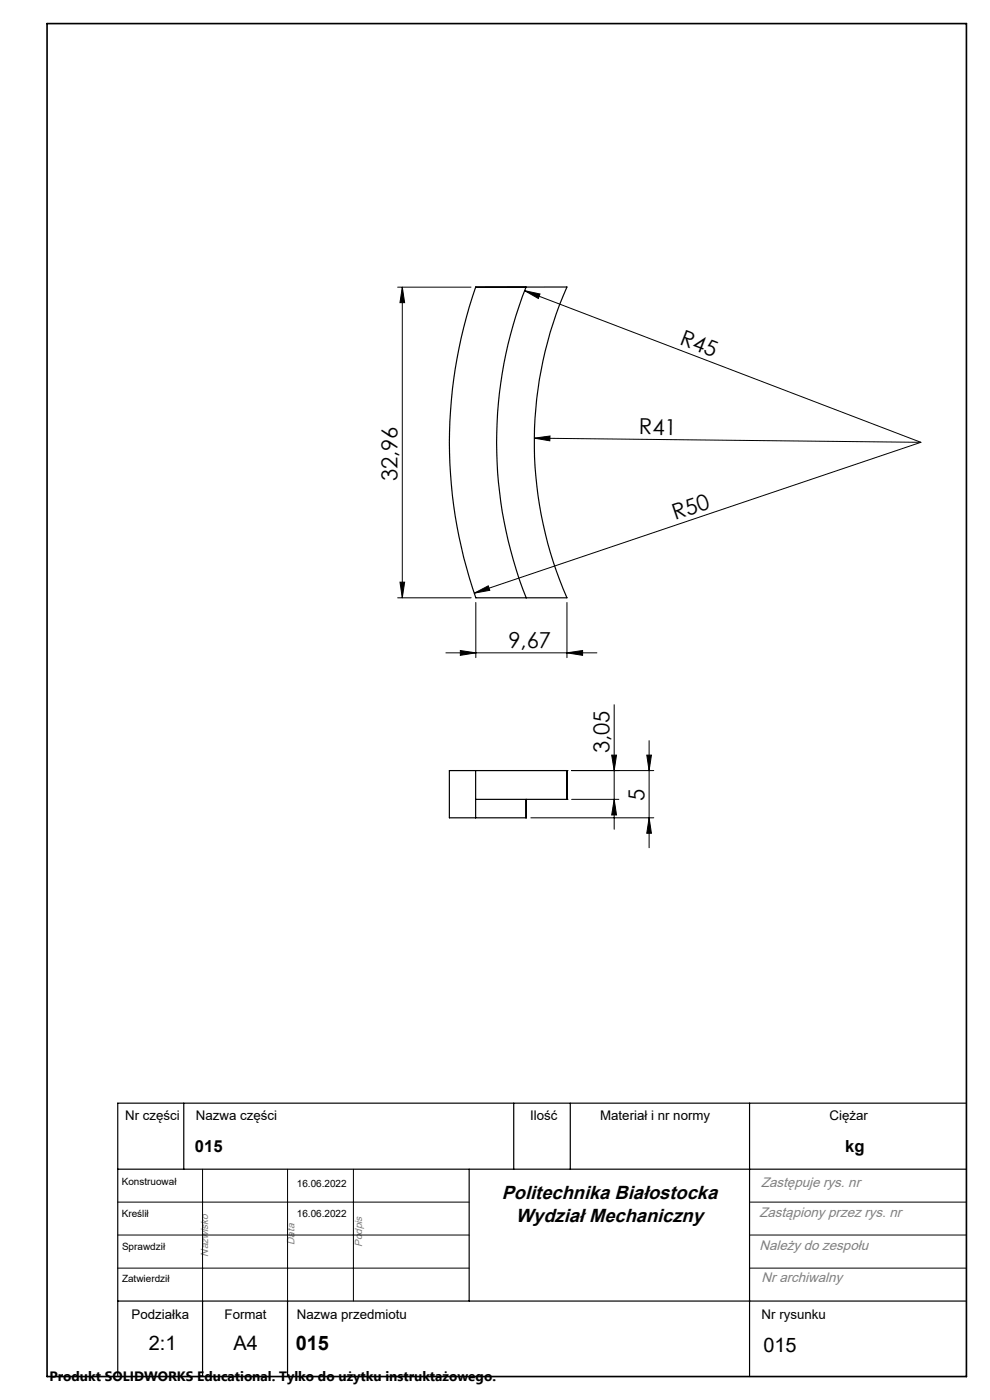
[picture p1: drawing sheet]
<svg xmlns="http://www.w3.org/2000/svg" width="210mm" height="297mm" viewBox="0 0 210 297" stroke-linecap="round" stroke-linejoin="round" font-family="sans-serif">
<g fill="none" stroke="#000" stroke-width=".21">
<path d="M84.3 60.9h15.6M85.3 60.9v65.9M85.3 60.9l.5 3.3h-1zM111.3 61.7l3.2 .7-.3 .9zM111.3 61.7l84 32.1M113.3 93l3.4-.5-.1 1zM113.3 93l82 .8M195.3 93.8l-94.7 32M84.3 126.8h15.6M84.8 123.5h1l-.5 3.3zM94.6 138.5h32M97.6 138l3.3 .5-3.3 .5z"/>
<path d="M100.6 125.8l3-1.5 .3 .9zM100.9 127.8v11.7M120.3 138.5l3.3-.5v1zM120.3 127.8v11.7M130.3 149.5v26.4M137.7 157.1v22.7M112.6 173.5h26.1M121.2 163.5h17.5M121.2 169.6h10.1M129.8 160.2h1l-.5 3.3zM130.3 169.6l.5 3.3h-1zM137.2 160.2h1l-.5 3.3z"/>
<path d="M137.7 173.5l.5 3.3h-1zM25 255h74.5M43 248v28M61 248v28M75 248v28M159 255h46M25 269h74.5M25 262h74.5M159 269h46M159 262h46"/>
</g>
<g fill="none" stroke="#000" stroke-width=".25">
<path d="M100.9 60.9h19.4a82 82 0 0 0 0 65.9h-19.4a99.9 99.9 0 0 1 0-65.9zM100.9 60.9h10.7a89.8 89.8 0 0 0 0 65.9M100.9 163.5h-5.6v10h5.6M100.9 169.6h19.4M100.9 163.5v10M100.9 163.5h19.4M111.6 169.6v3.9M111.6 169.6v3.9h-10.7M120.3 169.6h.1M120.3 163.5h.1M120.3 163.5v6.1M39 234v14"/>
<path d="M109 234v14M121 234v14M159 234v58M205 234h-180v58M25 248h180M99.5 248v28M25 276h180M43 276v16M61 276v16"/>
</g>
<path d="M10 5h195v287h-195z" fill="none" stroke="#000" stroke-width=".35"/>
<g fill="#000">
<path d="M111.3 61.7l3.2 .7-.3 .9zM113.3 93l3.4-.5-.1 1zM100.6 125.8l3-1.5 .3 .9z"/>
<path d="M84.8 123.5h1l-.5 3.3zM85.3 60.9l.5 3.3h-1z"/>
<path d="M120.3 138.5l3.3-.5v1zM97.6 138l3.3 .5-3.3 .5z"/>
<path d="M129.8 160.2h1l-.5 3.3zM130.3 169.6l.5 3.3h-1zM137.2 160.2h1l-.5 3.3zM137.7 173.5l.5 3.3h-1z"/>
</g>
<g font-size="4.7">
<text x="144" y="73.1" transform="rotate(21 144 73.1)">R45</text>
<text x="135.5" y="92.2" transform="rotate(1 135.5 92.2)">R41</text>
<text x="84.3" y="102.1" transform="rotate(-90 84.3 102.1)">32,96</text>
<text x="143.2" y="110.3" transform="rotate(-19 143.2 110.3)">R50</text>
<text x="107.9" y="137.5">9,67</text>
<text x="129.3" y="159.8" transform="rotate(-90 129.3 159.8)">3,05</text>
<text x="136.7" y="169.9" transform="rotate(-90 136.7 169.9)">5</text>
</g>
<g font-size="4.2">
<text x="31.6" y="286.3">2:1</text>
<text x="49.5" y="286.3">A4</text>
<text x="62.7" y="286.3">015</text>
<text x="161.9" y="286.8">015</text>
</g>
<g font-size="4">
<text x="106.4" y="254.3">Politechnika Białostocka</text>
<text x="109.4" y="259.2">Wydział Mechaniczny</text>
</g>
<g font-size="3.5">
<text x="41.3" y="244.5">015</text>
<text x="179.3" y="244.4">kg</text>
</g>
<g font-size="2.9" fill="#808080">
<text x="161.4" y="251.9">Zastępuje rys. nr</text>
<text x="161.1" y="258.2">Zastąpiony przez rys. nr</text>
<text x="161.1" y="265.1">Należy do zespołu</text>
<text x="161.6" y="272">Nr archiwalny</text>
</g>
<text font-size="2.9" x="10.5" y="292.9">Produkt SOLIDWORKS Educational. Tylko do użytku instruktażowego.</text>
<g font-size="2.8">
<text x="26.5" y="237.6">Nr części</text>
<text x="41.5" y="237.6">Nazwa części</text>
<text x="112.4" y="237.6">Ilość</text>
<text x="127.3" y="237.6">Materiał i nr normy</text>
<text x="176" y="237.6">Ciężar</text>
<text x="27.9" y="279.9">Podziałka</text>
<text x="47.6" y="279.9">Format</text>
<text x="63" y="279.9">Nazwa przedmiotu</text>
<text x="161.6" y="279.9">Nr rysunku</text>
</g>
<g font-size="2.2" fill="#808080">
<text x="44.1" y="266.6" transform="rotate(-90 44.1 266.6)">Nazwisko</text>
<text x="62.4" y="264.1" transform="rotate(-90 62.4 264.1)">Data</text>
<text x="76.8" y="264.6" transform="rotate(-90 76.8 264.6)">Podpis</text>
</g>
<g font-size="2.1">
<text x="25.8" y="251.3">Konstruował</text>
<text x="63" y="251.8">16.06.2022</text>
<text x="25.8" y="258.2">Kreślił</text>
<text x="63" y="258.2">16.06.2022</text>
<text x="25.9" y="265.1">Sprawdził</text>
<text x="25.9" y="272">Zatwierdził</text>
</g>
</svg>
